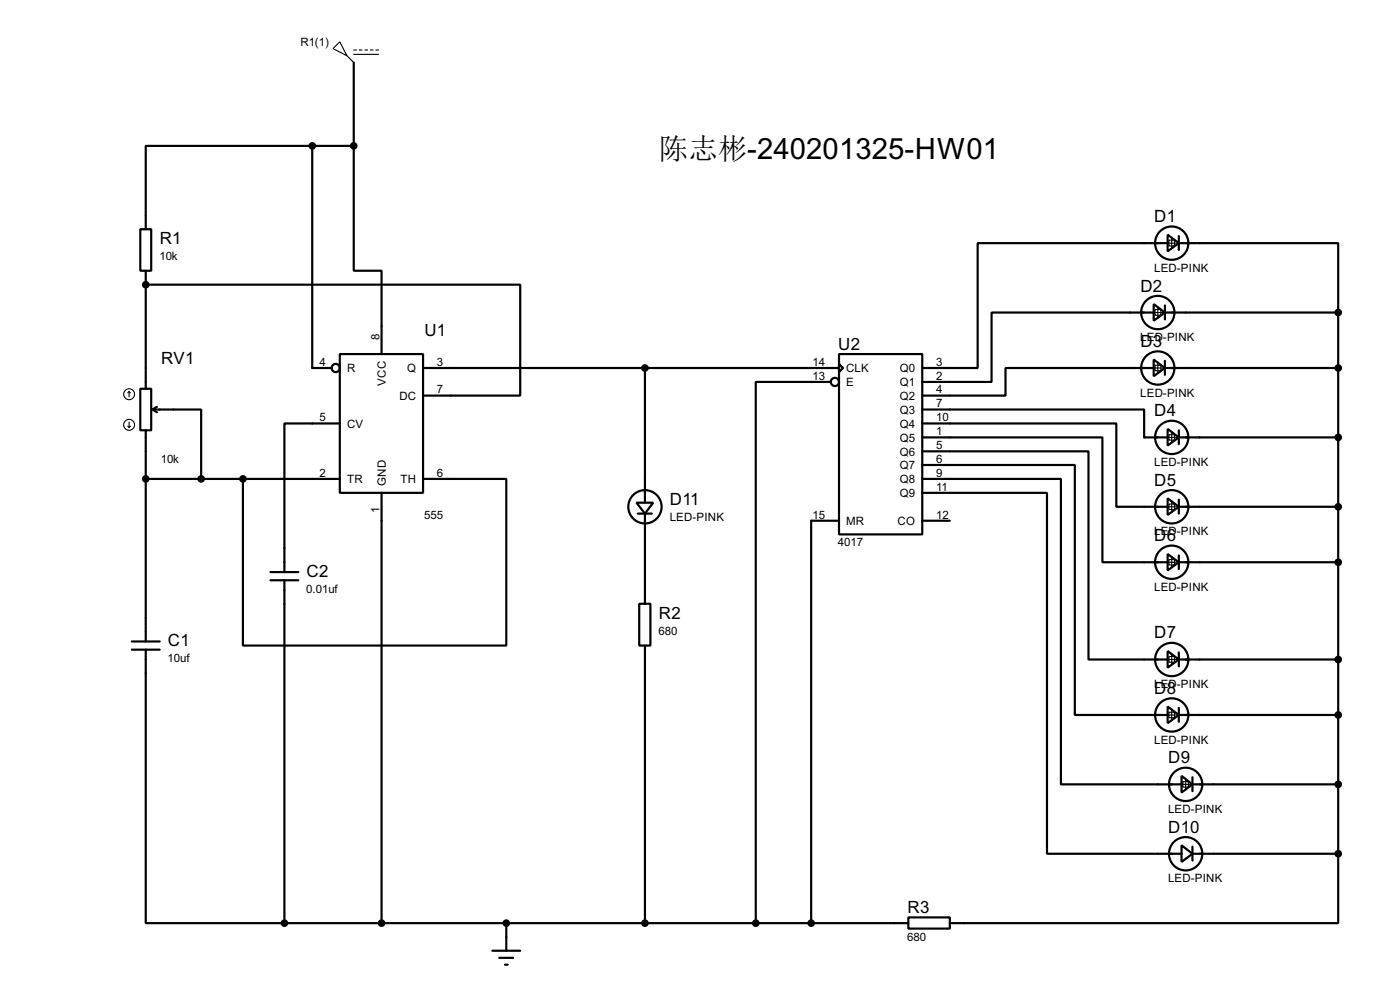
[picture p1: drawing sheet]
<svg xmlns="http://www.w3.org/2000/svg" width="256mm" height="180mm" viewBox="0 0 256 180" stroke-linecap="round" stroke-linejoin="round" font-family="sans-serif">
<g fill="none" stroke="#000" stroke-width=".4">
<path d="M64.8 11.5v15.2M57.2 26.7h-30.5v15.3M57.2 26.7v40.7h3.6M57.2 26.7h7.6M64.8 26.7v22.9h5.1v15.2M25.7 42h2v7.6h-2zM26.7 52.1h68.6v20.3h-17.8M26.7 49.6v21.6M211.4 55.7l2 1.5-2 1.5zM211.4 57.2h-29.7v12.7h-12.7M213.4 57.2h31.8M213.4 55.9v2.6"/>
<path d="M213.9 43l2.1 1.5-2.1 1.5zM213.9 44.5h-34.8v22.9h-10.1M216 44.5h29.2v12.7M216 43.2v2.6M245.2 57.2v99.1M25.7 71.2h2v7.6h-2zM26.7 78.8v38.6M28 75h8.9v12.7M28 75l.8 .5M28.8 74.5l-.8 .5M62.3 64.8h15.2v25.4h-15.2zM62.3 77.5h-10.2v27.2"/>
<path d="M77.5 67.4h76.2M118.2 67.4v24.6M152.2 69.9h-13.7v99.1M153.7 64.8h15.3v33h-15.3zM153.7 66.6l.8 .8-.8 .7zM169 75h40.6v5.1h4.3M169 77.5h35.5v15.3h9.4M211.4 65.8l2 1.6-2 1.5zM211.4 67.4h-27.2v5h-15.2M213.4 67.4h31.8M213.4 66.1v2.5M213.9 78.5l2.1 1.6-2.1 1.5z"/>
<path d="M216 78.8v2.5M26.7 87.7h35.6M44.5 87.7v30.5h48.3v-30.5h-15.3M69.9 90.2v78.8M116.6 92h3.1l-1.5 2zM116.9 94h2.5M118.2 94v16.5M153.7 95.3h-5.1v73.7M169 80.1h33v22.8h11.9M169 82.6h30.4v38.1h14.5M169 87.7h25.4v55.9h22.1M169 90.2h22.8v66.1h24.7"/>
<path d="M169 85.1h27.9v45.8h17M169 95.3h5M213.9 91.2l2.1 1.6-2.1 1.5zM216 80.1h29.2M216 92.8h29.2M216 91.5v2.5M24.2 117.4h5.1M24.2 118.9h5.1M26.7 118.9v50.1h25.4M49.6 106.2h5.1M49.6 104.7h5.1M52.1 106.2v62.8"/>
<path d="M117.1 110.5h2.1v7.7h-2.1zM118.2 118.2v50.8M213.9 101.4l2.1 1.5-2.1 1.5zM213.9 119.2l2.1 1.5-2.1 1.5zM216 102.9h29.2M216 101.7v2.5M216 119.4v2.6M213.9 129.3l2.1 1.6-2.1 1.5zM216 120.7h29.2M216 130.9h29.2M216 129.6v2.5M216.5 142l2 1.6-2 1.5z"/>
<path d="M216.5 154.7l2 1.6-2 1.5zM218.5 143.6h26.7M218.5 156.3h26.7M218.5 142.3v2.5M218.5 155v2.5M245.2 156.3v12.7h-71.2M52.1 169h114.3M90.2 174h5.1M91.5 175.3h2.5M92.5 176.6h.5M92.8 169v5M166.4 167.9h7.6v2.1h-7.6z"/>
<circle cx="212.1" cy="57.2" r="3.1"/>
<circle cx="214.6" cy="44.5" r="3.1"/>
<circle cx="61.5" cy="67.4" r=".75"/>
<circle cx="152.9" cy="69.9" r=".75"/>
<circle cx="212.1" cy="67.4" r="3.1"/>
<circle cx="118.1" cy="92.8" r="3.1"/>
<circle cx="214.6" cy="92.8" r="3.1"/>
<circle cx="214.6" cy="80.1" r="3.1"/>
<circle cx="214.6" cy="102.9" r="3.1"/>
<circle cx="214.6" cy="120.7" r="3.1"/>
<circle cx="214.6" cy="130.9" r="3.1"/>
<circle cx="217.2" cy="156.3" r="3.1"/>
<circle cx="217.2" cy="143.6" r="3.1"/>
</g>
<circle cx="26.7" cy="52.1" r=".2" fill="#000"/>
<g fill="none" stroke="#000" stroke-width=".2">
<path d="M61 8.9l1.3-1.2 1.3 2.5zM63.6 10.2l1.2 1.3M64.8 9.2h.5M64.8 10h4.6M65.8 9.2h.5M66.9 9.2h.5M67.9 9.2h.5M68.9 9.2h.5M211.1 57.2h2.1M211.6 56.7h1.1v1h-1.1zM212.1 56.2v2M213.7 44.5h2"/>
<path d="M214.2 44h1v1h-1zM214.7 43.5v2M23.4 78l.3 .3M23.7 71.7l-.3 .2M23.7 71.7l.2 .2M23.7 71.7v1M23.7 77.3v1M23.9 78l-.2 .3M211.1 67.4h2.1M211.6 66.9h1.1v1h-1.1zM212.1 66.3v2.1M214.2 79.6h1v1h-1z"/>
<path d="M214.7 79v2.1M213.7 80.1h2M213.7 92.8h2M214.2 92.3h1v1h-1zM214.7 91.7v2.1M213.7 102.9h2M214.2 102.4h1v1h-1zM214.7 101.9v2M214.7 119.7v2M213.7 120.7h2M213.7 130.9h2M214.2 120.2h1v1h-1z"/>
<path d="M214.2 130.4h1v1h-1zM214.7 129.8v2.1M216.2 143.6h2M216.7 143.1h1v1h-1zM217.2 142.5v2.1"/>
<circle cx="23.6" cy="72.2" r="1"/>
<circle cx="23.6" cy="77.8" r="1"/>
</g>
<g fill="#000" stroke="#000" stroke-width=".4">
<circle cx="57.2" cy="26.7" r=".5"/>
<circle cx="64.8" cy="26.7" r=".5"/>
<circle cx="26.7" cy="52.1" r=".5"/>
<circle cx="245.1" cy="57.2" r=".5"/>
<circle cx="118.1" cy="67.4" r=".5"/>
<circle cx="245.1" cy="67.4" r=".5"/>
<circle cx="26.7" cy="87.7" r=".5"/>
<circle cx="36.8" cy="87.7" r=".5"/>
<circle cx="44.5" cy="87.7" r=".5"/>
<circle cx="245.1" cy="92.8" r=".5"/>
<circle cx="245.1" cy="80.1" r=".5"/>
<circle cx="245.1" cy="102.9" r=".5"/>
<circle cx="245.1" cy="120.7" r=".5"/>
<circle cx="245.1" cy="130.9" r=".5"/>
<circle cx="245.1" cy="156.3" r=".5"/>
<circle cx="245.1" cy="143.6" r=".5"/>
<circle cx="52.1" cy="169" r=".5"/>
<circle cx="69.9" cy="169" r=".5"/>
<circle cx="92.7" cy="169" r=".5"/>
<circle cx="118.1" cy="169" r=".5"/>
<circle cx="138.4" cy="169" r=".5"/>
<circle cx="148.6" cy="169" r=".5"/>
</g>
<text font-size="5.4" x="120.7" y="29.1">陈志彬-240201325-HW01</text>
<g font-size="3.5">
<text x="211.5" y="40.7">D1</text>
<text x="29.3" y="44.6">R1</text>
<text x="208.9" y="53.3">D2</text>
<text x="77.8" y="61.4">U1</text>
<text x="153.6" y="64">U2</text>
<text x="208.9" y="63.5">D3</text>
<text x="29.5" y="66.6">RV1</text>
<text x="211.5" y="76.2">D4</text>
<text x="211.5" y="88.9">D5</text>
<text x="122.7" y="92.4">D11</text>
<text x="211.5" y="99.1">D6</text>
<text x="56.2" y="105.6">C2</text>
<text x="120.7" y="113.2">R2</text>
<text x="30.8" y="118.3">C1</text>
<text x="211.5" y="116.9">D7</text>
<text x="211.5" y="127">D8</text>
<text x="214" y="139.7">D9</text>
<text x="214" y="152.4">D10</text>
<text x="166.3" y="167.1">R3</text>
</g>
<g font-size="2.4">
<text x="55" y="8.5">R1(1)</text>
<text x="29.2" y="47.6">10k</text>
<text x="211.4" y="49.7">LED-PINK</text>
<text x="69.5" y="62.3" transform="rotate(-90 69.5 62.3)">8</text>
<text x="208.9" y="62.4">LED-PINK</text>
<text x="58.6" y="67">4</text>
<text x="63.6" y="68.1">R</text>
<text x="70.7" y="70.6" transform="rotate(-90 70.7 70.6)">VCC</text>
<text x="74.6" y="68.1">Q</text>
<text x="80.1" y="72">7</text>
<text x="80.1" y="67">3</text>
<text x="148.9" y="67">14</text>
<text x="148.9" y="69.5">13</text>
<text x="155" y="68.1">CLK</text>
<text x="155" y="70.7">E</text>
<text x="164.8" y="68.1">Q0</text>
<text x="164.8" y="70.7">Q1</text>
<text x="171.5" y="67">3</text>
<text x="171.5" y="69.5">2</text>
<text x="171.5" y="72">4</text>
<text x="58.6" y="77.1">5</text>
<text x="73.2" y="73.2">DC</text>
<text x="164.8" y="73.2">Q2</text>
<text x="164.8" y="75.8">Q3</text>
<text x="171.5" y="74.6">7</text>
<text x="171.5" y="77.1">10</text>
<text x="208.9" y="72.6">LED-PINK</text>
<text x="63.6" y="78.3">CV</text>
<text x="164.8" y="78.3">Q4</text>
<text x="164.8" y="80.8">Q5</text>
<text x="164.8" y="83.4">Q6</text>
<text x="171.5" y="79.7">1</text>
<text x="171.5" y="82.2">5</text>
<text x="29.5" y="84.8">10k</text>
<text x="58.6" y="87.3">2</text>
<text x="63.6" y="88.5">TR</text>
<text x="70.7" y="88.9" transform="rotate(-90 70.7 88.9)">GND</text>
<text x="73.4" y="88.5">TH</text>
<text x="80.1" y="87.3">6</text>
<text x="164.8" y="85.9">Q7</text>
<text x="164.8" y="88.5">Q8</text>
<text x="171.5" y="84.7">6</text>
<text x="171.5" y="87.3">9</text>
<text x="171.5" y="89.8">11</text>
<text x="211.4" y="85.3">LED-PINK</text>
<text x="69.5" y="93.9" transform="rotate(-90 69.5 93.9)">1</text>
<text x="77.7" y="95">555</text>
<text x="122.7" y="95.3">LED-PINK</text>
<text x="148.9" y="94.9">15</text>
<text x="164.8" y="91">Q9</text>
<text x="171.5" y="94.9">12</text>
<text x="153.5" y="100">4017</text>
<text x="155" y="96.1">MR</text>
<text x="164.4" y="96.1">CO</text>
<text x="211.4" y="98">LED-PINK</text>
<text x="56.1" y="108.5">0.01uf</text>
<text x="211.4" y="108.2">LED-PINK</text>
<text x="120.7" y="116.2">680</text>
<text x="30.7" y="121.2">10uf</text>
<text x="211.4" y="126">LED-PINK</text>
<text x="211.4" y="136.1">LED-PINK</text>
<text x="214" y="148.8">LED-PINK</text>
<text x="214" y="161.5">LED-PINK</text>
<text x="166.2" y="172.2">680</text>
</g>
</svg>
